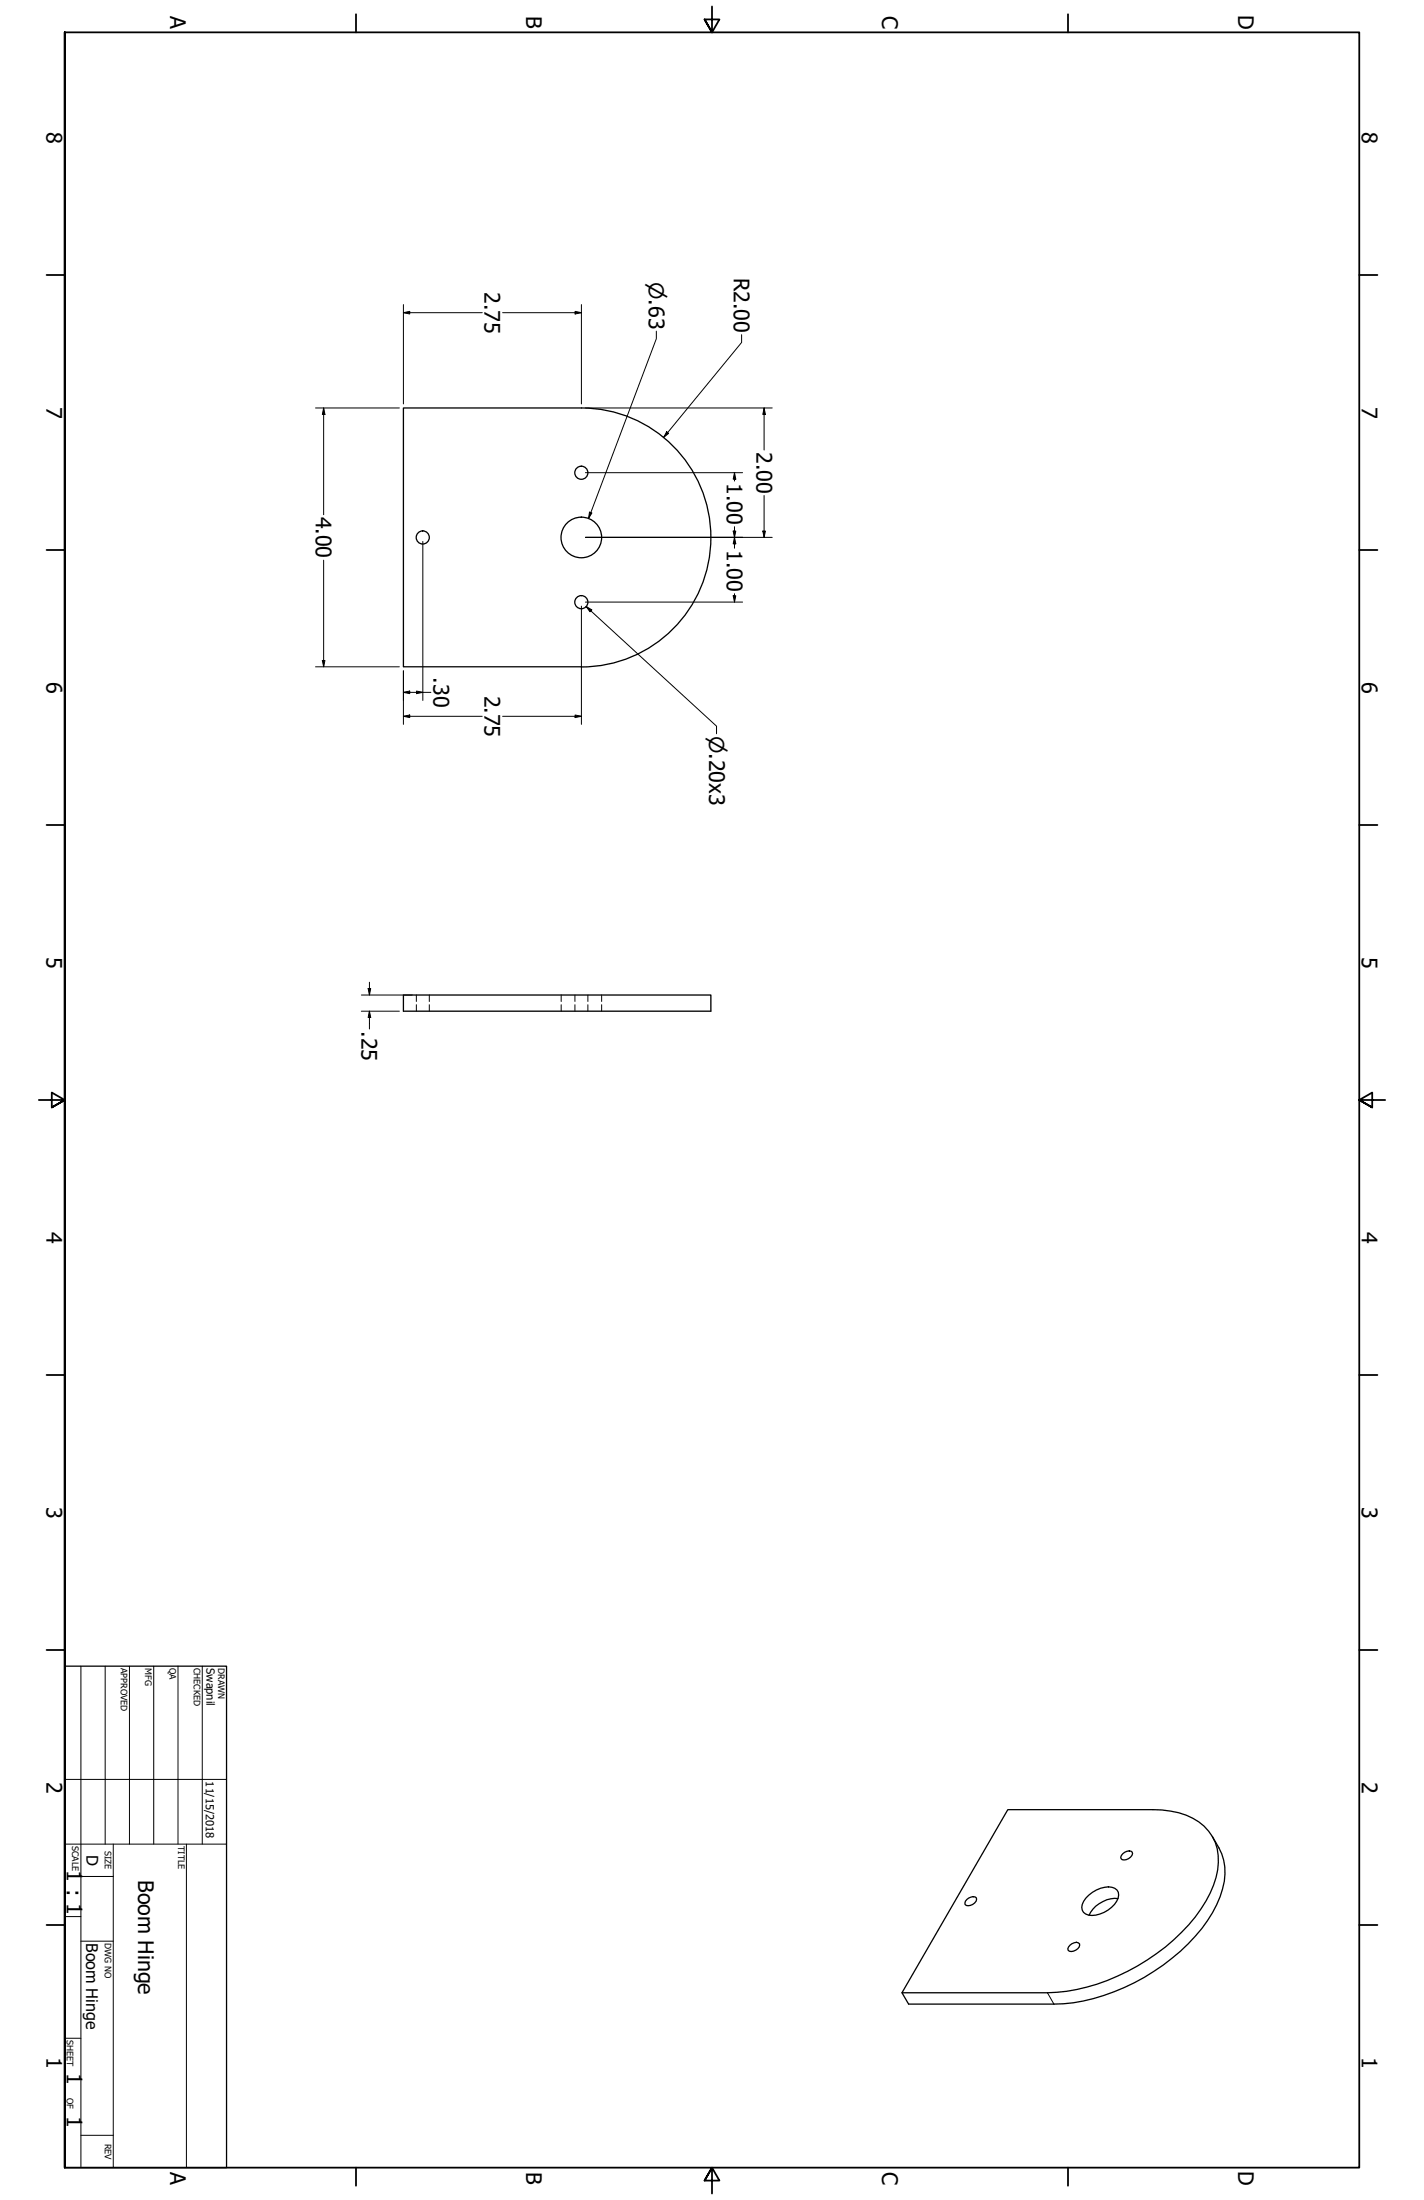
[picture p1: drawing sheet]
<svg xmlns="http://www.w3.org/2000/svg" width="559mm" height="864mm" viewBox="0 0 559 864" stroke-linecap="round" stroke-linejoin="round" font-family="sans-serif">
<!-- layer: Visible (ANSI) -->
<g fill="none" stroke="#000" stroke-width=".51">
<path d="M228.1 160.1a50.8 50.8 0 0 1 50.9 50.9 50.8 50.8 0 0 1-50.9 50.8M228.2 160.1h-69.9v101.6h69.9M158.3 390.6h120.7v6.3h-120.7zM440.6 727.6a2.86 2.86 0 0 1 3.7-.5 2.92 2.92 0 0 1-4.4 2.5l-.1-.6zM475.7 720.9a23.4 23.4 0 0 1 5 14.7 41.5 41.5 0 0 1-11.7 24.5 81.7 81.7 0 0 1-51.7 26.5l-60.7 .1-2.7-4.4h57.1a79 79 0 0 0 49.6-20.8 54.2 54.2 0 0 0 16.6-24.5 19.2 19.2 0 0 0-4.7-20.1 26.7 26.7 0 0 0-16.5-6.4l-60.5-.1-41.6 71.9M379.4 745.6a2.97 2.97 0 0 1 3.8-.6 2.95 2.95 0 0 1-4.5 2.6l.1-1.3zM426.1 745a12 12 0 0 1 10.3-4.1 3.3 3.3 0 0 1 1.8 5.4 11.8 11.8 0 0 1-11 5.5 3.3 3.3 0 0 1-1.9-5.5zM438.7 745.3a11.8 11.8 0 0 0-11.3 6.5M419.9 763.6a2.93 2.93 0 0 1 3.7-.6 2.99 2.99 0 0 1-4.4 2.6l-.2-.6z"/>
<circle cx="228.1" cy="185.6" r="2.57"/>
<circle cx="165.9" cy="211" r="2.57"/>
<circle cx="228.1" cy="211" r="8"/>
<circle cx="228.1" cy="236.4" r="2.57"/>
</g>
<!-- layer: Hidden (ANSI) -->
<path d="M163.4 390.6v2.5M163.4 394.4v2.5M168.5 390.6v2.5M168.5 394.4v2.5M220.2 390.6v2.5M220.2 394.4v2.5M225.6 390.6v2.5M225.6 394.4v2.5M230.7 390.6v2.5M230.7 394.4v2.5M236.1 390.6v2.5M236.1 394.4v2.5" fill="none" stroke="#000" stroke-width=".39"/>
<!-- layer: Visible Narrow (ANSI) -->
<path d="M411 782.3l2.6 4.4" fill="none" stroke="#000" stroke-width=".39"/>
<!-- layer: Border (ANSI) -->
<g fill="none" stroke="#000" stroke-width=".7">
<path d="M25.4 12.7h508v838.2h-508v-838.2v838.2M139.7 5.6v7.1M279.4 2.5v10.2l2.9-5.1h-5.8l2.9 5.1-2.9-5.1M419.1 5.6v7.1M18.3 107.9h7.1M533.4 107.9h7.1M18.3 215.9h7.1M533.4 215.9h7.1M18.3 323.8h7.1M533.4 323.8h7.1M15.2 431.8h10.2l-5.1-2.9v5.8l5.1-2.9-5.1 2.9M543.6 431.8h-10.2l5.1-2.9v5.8l-5.1-2.9 5.1 2.9"/>
<path d="M18.3 539.8h7.1M533.4 539.8h7.1M18.3 647.7h7.1M533.4 647.7h7.1M18.3 755.6h7.1M533.4 755.6h7.1M139.7 850.9v7.1M276.5 856l2.9-5.1-2.9 5.1h5.8l-2.9-5.1v10.2M419.1 850.9v7.1"/>
</g>
<!-- layer: Title (ANSI) -->
<g fill="none" stroke="#000" stroke-width=".39">
<path d="M31.7 654v196.9M41.3 654v69.9M50.8 654v69.9M60.3 654v69.9M69.8 654v69.9M79.4 654v69.9M25.4 698.5h63.5M25.4 723.9h63.5M31.7 736.6h12.7M44.4 723.9v127M73.2 723.9v127M25.4 752.3h6.3"/>
<path d="M31.7 762h12.7M25.4 800.1h6.3M31.7 838.2h12.7"/>
</g>
<path d="M25.4 654h63.5v196.9h-63.5z" fill="none" stroke="#000" stroke-width=".51"/>
<!-- layer: Dimension (ANSI) -->
<g fill="none" stroke="#000" stroke-width=".39">
<path d="M158.3 119.6v39M228.2 119.6v39M158.3 122.7l2.5-.5v1.1zM158.3 122.7h30.9M197.2 122.7h31M225.7 122.2l2.5 .5-2.5 .6zM257.6 130v3l-26.7 70.5M291 131.4v3l-30.6 37.3M123.8 160.1h32.9M127 160.1l.5 2.6h-1zM127 160.1v42M229.7 160.1h73.3"/>
<path d="M261.6 169.5l.8 .6-2 1.6zM299.8 160.1l.6 2.6h-1.1zM299.8 160.1v16.6M229.7 185.5h61.7M288.2 185.5l.5 2.6h-1zM288.2 185.5v3.3M299.8 194.5v16.4M127 219.9v41.8M165.9 212.5v62.5M229.7 210.9h73.3M231.3 201l1 .4-1.4 2.1zM287.7 208.5h1l-.5 2.4z"/>
<path d="M288.2 210.9l.5 2.6h-1zM288.2 206.8v8.4M299.3 208.5h1.1l-.6 2.4zM228.2 237.9v46.5M229.7 236.3h61.7M230 238.1l2.2 1.3-.7 .8zM230 238.1l51.2 47v2.9M287.7 233.9h1l-.5 2.4zM288.2 233v3.3M126.5 259.3h1l-.5 2.4zM123.8 261.7h32.9M158.3 271.8l2.5-.5v1z"/>
<path d="M158.3 263.3v21.1M158.3 271.8h10.8M163.4 271.3l2.5 .5-2.5 .5zM158.3 281.2l2.5-.5v1zM158.3 281.2h30.9M197.2 281.2h31M225.7 280.7l2.5 .5-2.5 .5zM141.8 396.9h14.9M141.8 390.6h20M144.5 388h1l-.5 2.6zM145 396.9l.5 2.5h-1zM145 385.6v5"/>
<path d="M145 396.9v7"/>
</g>
<g fill="#000">
<path d="M158.3 122.7l2.5-.5v1.1z" fill-rule="evenodd"/>
<path d="M225.7 122.2l2.5 .5-2.5 .6z" fill-rule="evenodd"/>
<path d="M127 160.1l.5 2.6h-1z" fill-rule="evenodd"/>
<path d="M261.6 169.5l.8 .6-2 1.6z" fill-rule="evenodd"/>
<path d="M299.8 160.1l.6 2.6h-1.1z" fill-rule="evenodd"/>
<path d="M288.2 185.5l.5 2.6h-1z" fill-rule="evenodd"/>
<path d="M231.3 201l1 .4-1.4 2.1z" fill-rule="evenodd"/>
<path d="M287.7 208.5h1l-.5 2.4z" fill-rule="evenodd"/>
<path d="M288.2 210.9l.5 2.6h-1z" fill-rule="evenodd"/>
<path d="M299.3 208.5h1.1l-.6 2.4z" fill-rule="evenodd"/>
<path d="M230 238.1l2.2 1.3-.7 .8z" fill-rule="evenodd"/>
<path d="M287.7 233.9h1l-.5 2.4z" fill-rule="evenodd"/>
<path d="M126.5 259.3h1l-.5 2.4z" fill-rule="evenodd"/>
<path d="M158.3 271.8l2.5-.5v1z" fill-rule="evenodd"/>
<path d="M163.4 271.3l2.5 .5-2.5 .5z" fill-rule="evenodd"/>
<path d="M158.3 281.2l2.5-.5v1z" fill-rule="evenodd"/>
<path d="M225.7 280.7l2.5 .5-2.5 .5z" fill-rule="evenodd"/>
<path d="M144.5 388h1l-.5 2.6z" fill-rule="evenodd"/>
<path d="M145 396.9l.5 2.5h-1z" fill-rule="evenodd"/>
</g>
<g font-size="8.4">
<text x="485.9" y="5.8" transform="rotate(90 485.9 5.8)">D</text>
<text x="66.8" y="6.1" transform="rotate(90 66.8 6.1)">A</text>
<text x="206.5" y="6.2" transform="rotate(90 206.5 6.2)">B</text>
<text x="346.2" y="6.1" transform="rotate(90 346.2 6.1)">C</text>
<text x="18.3" y="51.7" transform="rotate(90 18.3 51.7)">8</text>
<text x="534.4" y="51.7" transform="rotate(90 534.4 51.7)">8</text>
<text x="288" y="109.2" transform="rotate(90 288 109.2)">R2.00</text>
<text x="190.2" y="114.6" transform="rotate(90 190.2 114.6)">2.75</text>
<text x="18.3" y="159.6" transform="rotate(90 18.3 159.6)">7</text>
<text x="534.4" y="159.6" transform="rotate(90 534.4 159.6)">7</text>
<text x="296.8" y="177.4" transform="rotate(90 296.8 177.4)">2.00</text>
<text x="285.2" y="189.7" transform="rotate(90 285.2 189.7)">1.00</text>
<text x="124" y="202.8" transform="rotate(90 124 202.8)">4.00</text>
<text x="285.2" y="216" transform="rotate(90 285.2 216)">1.00</text>
<text x="18.3" y="267.6" transform="rotate(90 18.3 267.6)">6</text>
<text x="170.1" y="265.9" transform="rotate(90 170.1 265.9)">.30</text>
<text x="534.4" y="267.6" transform="rotate(90 534.4 267.6)">6</text>
<text x="190.2" y="273" transform="rotate(90 190.2 273)">2.75</text>
<text x="18.3" y="375.5" transform="rotate(90 18.3 375.5)">5</text>
<text x="534.4" y="375.5" transform="rotate(90 534.4 375.5)">5</text>
<text x="141.9" y="404.7" transform="rotate(90 141.9 404.7)">.25</text>
<text x="18.3" y="483.5" transform="rotate(90 18.3 483.5)">4</text>
<text x="534.4" y="483.5" transform="rotate(90 534.4 483.5)">4</text>
<text x="18.3" y="591.4" transform="rotate(90 18.3 591.4)">3</text>
<text x="534.4" y="591.4" transform="rotate(90 534.4 591.4)">3</text>
<text x="18.3" y="699.4" transform="rotate(90 18.3 699.4)">2</text>
<text x="534.4" y="699.4" transform="rotate(90 534.4 699.4)">2</text>
<text x="26.2" y="734.3" transform="rotate(90 26.2 734.3)">1 : 1</text>
<text x="54.2" y="738" transform="rotate(90 54.2 738)">Boom Hinge</text>
<text x="18.3" y="807.3" transform="rotate(90 18.3 807.3)">1</text>
<text x="534.4" y="807.3" transform="rotate(90 534.4 807.3)">1</text>
<text x="26.2" y="813.8" transform="rotate(90 26.2 813.8)">1</text>
<text x="26.2" y="830.5" transform="rotate(90 26.2 830.5)">1</text>
<text x="66.8" y="852.4" transform="rotate(90 66.8 852.4)">A</text>
<text x="206.5" y="852.5" transform="rotate(90 206.5 852.5)">B</text>
<text x="346.2" y="852.4" transform="rotate(90 346.2 852.4)">C</text>
<text x="485.9" y="852.1" transform="rotate(90 485.9 852.1)">D</text>
</g>
<g font-size="8">
<text x="254.6" y="110.7" transform="rotate(90 254.6 110.7)">⌀.63</text>
<text x="278.3" y="288.9" transform="rotate(90 278.3 288.9)">⌀.20x3</text>
</g>
<g font-size="6.3">
<text x="33.9" y="728.1" transform="rotate(90 33.9 728.1)">D</text>
<text x="33.8" y="762.8" transform="rotate(90 33.8 762.8)">Boom Hinge</text>
</g>
<g font-size="4.4">
<text x="81" y="654.8" transform="rotate(90 81 654.8)">Swapnil</text>
<text x="80.8" y="699.3" transform="rotate(90 80.8 699.3)">11/15/2018</text>
</g>
<g font-size="3.5">
<text x="47.4" y="654.8" transform="rotate(90 47.4 654.8)">APPROVED</text>
<text x="57" y="654.8" transform="rotate(90 57 654.8)">MFG</text>
<text x="66.5" y="654.8" transform="rotate(90 66.5 654.8)">QA</text>
<text x="76" y="654.8" transform="rotate(90 76 654.8)">CHECKED</text>
<text x="85.6" y="654.8" transform="rotate(90 85.6 654.8)">DRAWN</text>
<text x="28.4" y="724.7" transform="rotate(90 28.4 724.7)">SCALE</text>
<text x="69.8" y="724.7" transform="rotate(90 69.8 724.7)">TITLE</text>
<text x="41.1" y="726.7" transform="rotate(90 41.1 726.7)">SIZE</text>
<text x="41.1" y="762.8" transform="rotate(90 41.1 762.8)">DWG NO</text>
<text x="26.2" y="800.9" transform="rotate(90 26.2 800.9)">SHEET</text>
<text x="26.2" y="823.5" transform="rotate(90 26.2 823.5)">OF</text>
<text x="41.1" y="841.4" transform="rotate(90 41.1 841.4)">REV</text>
</g>
</svg>
